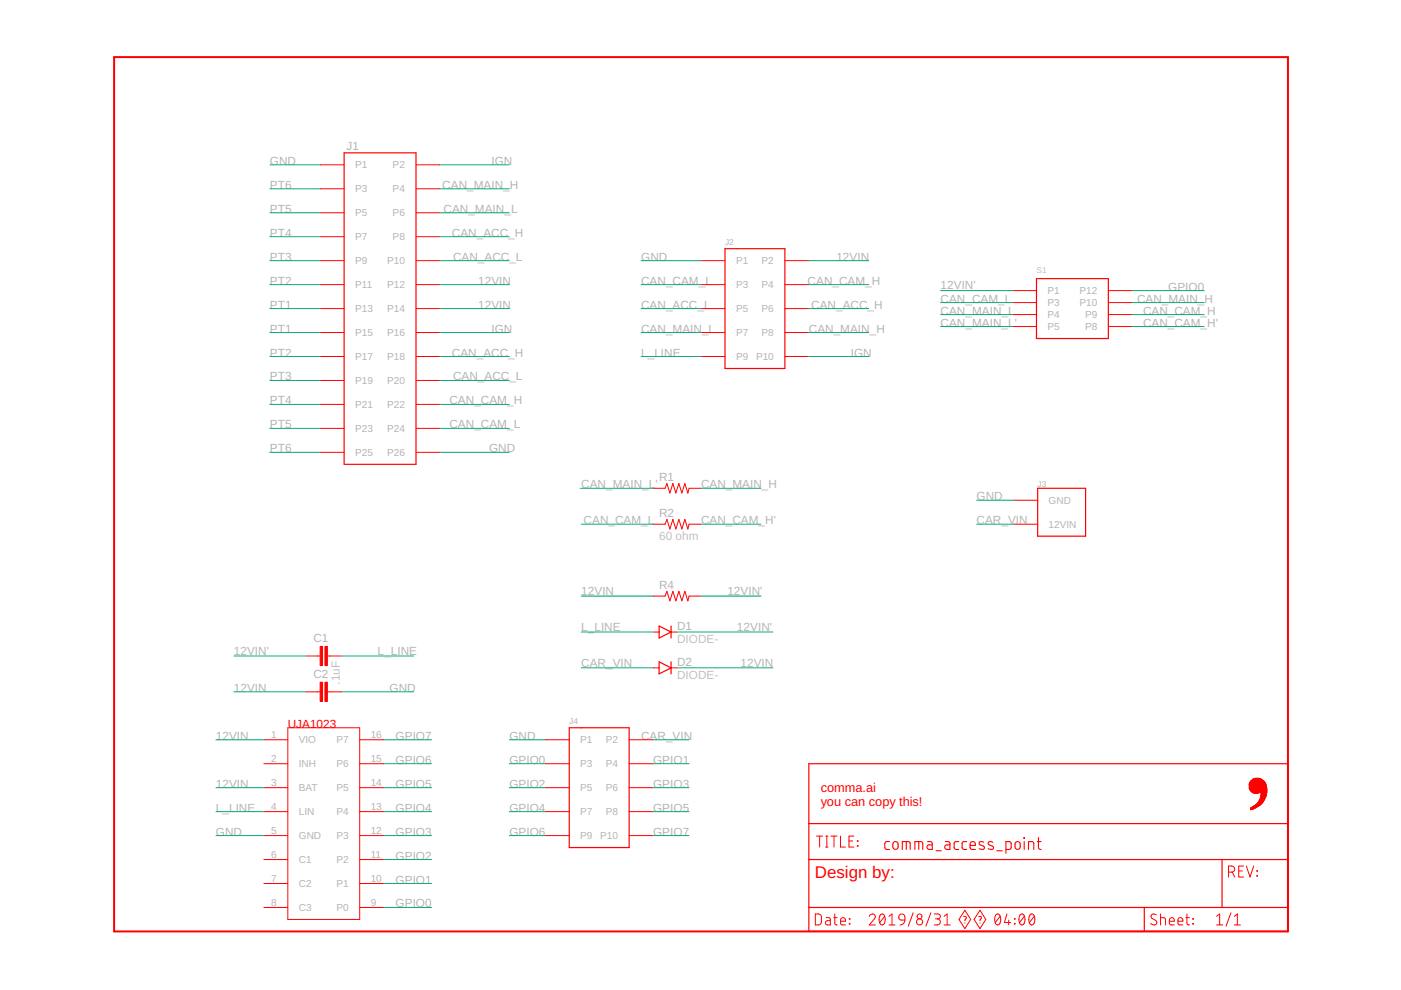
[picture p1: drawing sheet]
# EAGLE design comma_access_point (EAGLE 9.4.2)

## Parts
C1  C0805  [0805-C]
C2  .1uF  C0805  [0805-C]
D1  DIODE-  [DO-214]
D2  DIODE-  [DO-214]
FRAME1  FRAME-LETTER-OPENNO_PACKAGE  [DUMMY]
IC1  UJA1023  [SO16]
J1  5018762640  [5018762640]
J2  5018761040  [5018761040]
J3  3-794618-2  [3-794618-2]
J4  5018761040  [5018761040]
R1  R0402  [0402-R]
R2  60 ohm  R0402  [0402-R]
R4  R0402  [0402-R]
S1  G6S-2G-DC12  [G6S-26-DC12]

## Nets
12VIN: C2.1 D2.1(C) IC1.1(VIO) IC1.3(BAT) J1.P12 J1.P14 J2.P2 R4.1
12VIN': C1.1 D1.1(C) R4.2 S1.P1
CAN_ACC_H: J1.P8 J1.P18 J2.P6
CAN_ACC_L: J1.P10 J1.P20 J2.P5
CAN_CAM_H: J1.P22 J2.P4 S1.P9
CAN_CAM_H': R2.2 S1.P8
CAN_CAM_L: J1.P24 J2.P3 R2.1 S1.P3
CAN_MAIN_H: J1.P4 J2.P8 R1.2 S1.P10
CAN_MAIN_L: J1.P6 J2.P7 S1.P4
CAN_MAIN_L': R1.1 S1.P5
CAR_VIN: D2.2(A) J3.12VIN J4.P2
GND: C2.2 IC1.5(GND) J1.P1 J1.P26 J2.P1 J3.GND J4.P1
GPIO0: IC1.9(P0) J4.P3 S1.P12
GPIO1: IC1.10(P1) J4.P4
GPIO2: IC1.11(P2) J4.P5
GPIO3: IC1.12(P3) J4.P6
GPIO4: IC1.13(P4) J4.P7
GPIO5: IC1.14(P5) J4.P8
GPIO6: IC1.15(P6) J4.P9
GPIO7: IC1.16(P7) J4.P10
IGN: J1.P2 J1.P16 J2.P10
L_LINE: C1.2 D1.2(A) IC1.4(LIN) J2.P9
PT1: J1.P13 J1.P15
PT2: J1.P11 J1.P17
PT3: J1.P9 J1.P19
PT4: J1.P7 J1.P21
PT5: J1.P5 J1.P23
PT6: J1.P3 J1.P25
Unconnected: IC1.2(INH) IC1.6(C1) IC1.7(C2) IC1.8(C3)
